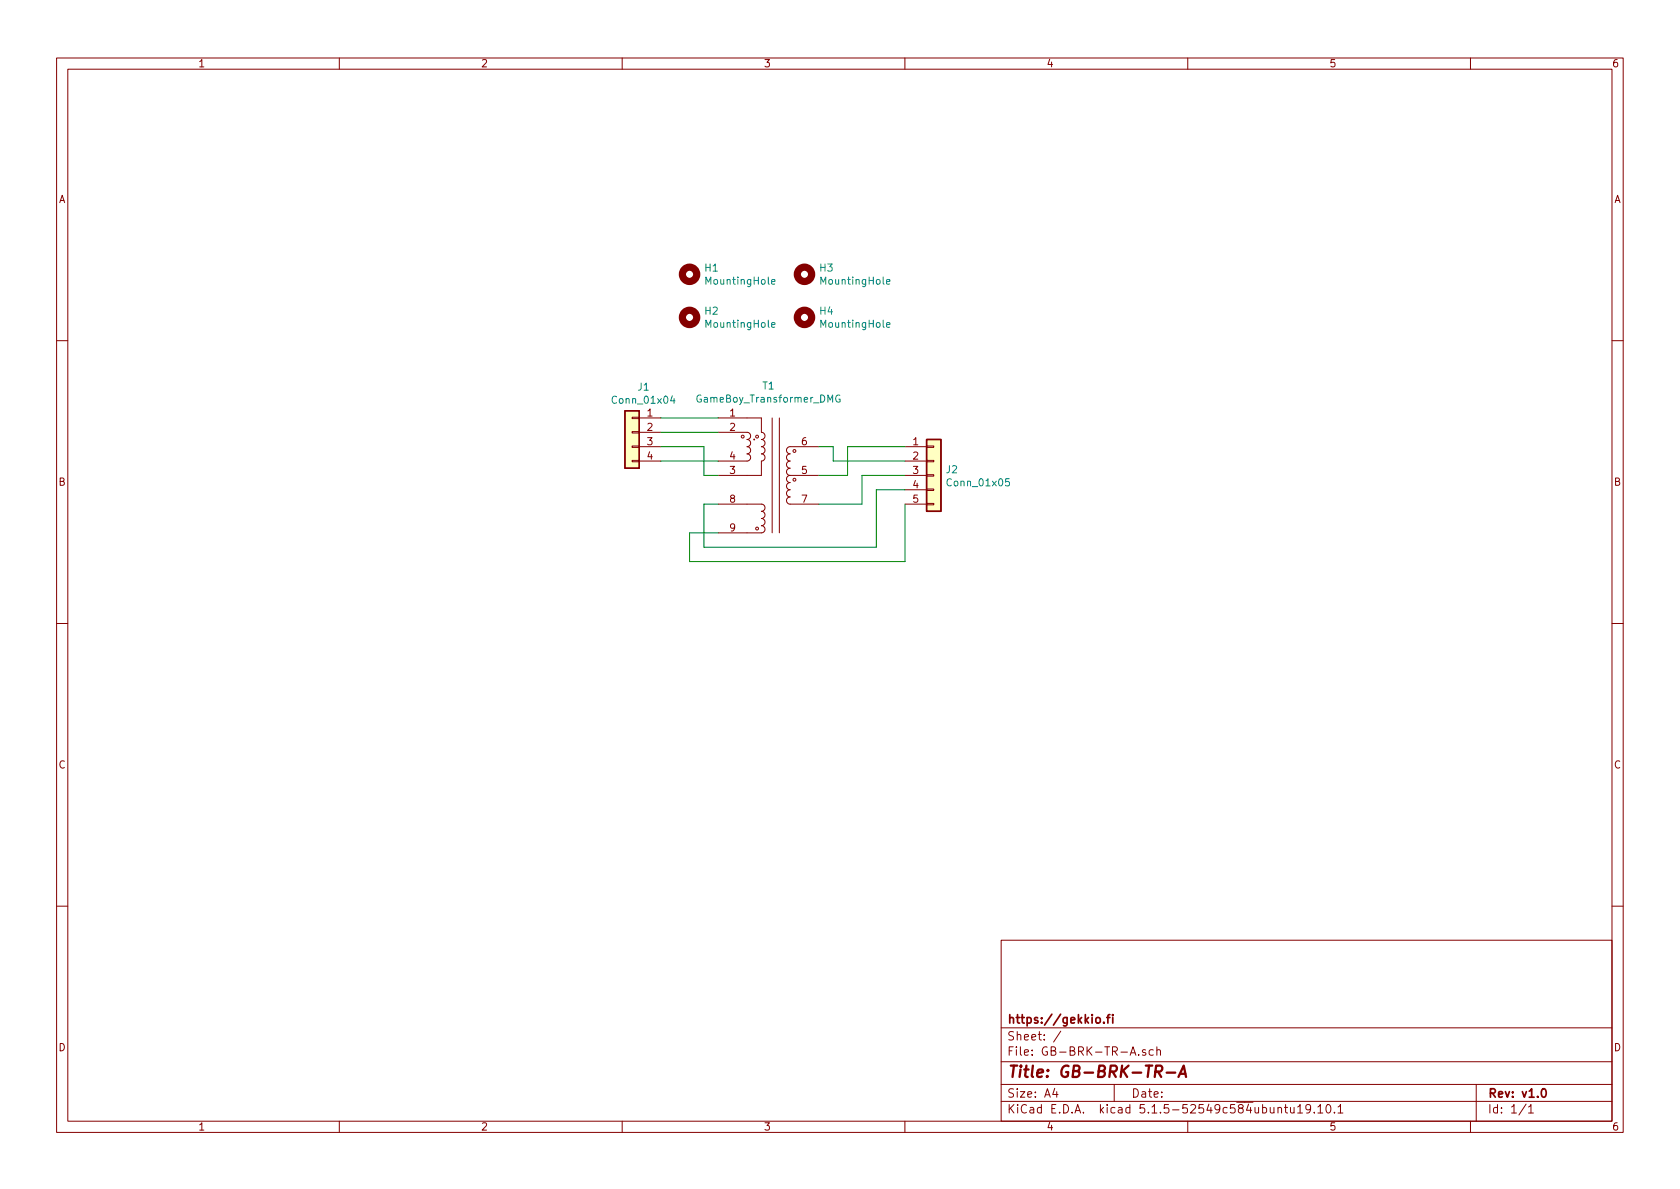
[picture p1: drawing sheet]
<svg xmlns="http://www.w3.org/2000/svg" width="297mm" height="210mm" viewBox="0 0 297 210" stroke-linecap="round" stroke-linejoin="round" font-family="sans-serif">
<g fill="none" stroke="#840000" stroke-width=".18">
<path d="M10 10.3h277v189.9h-277zM12 12.2h273v186.1h-273zM60 10.3v1.9M110 10.3v1.9M160 10.3v1.9M210 10.3v1.9M260 10.3v1.9M10 60.2h2M111.8 78.9h1.2v.2h-1.2zM111.8 73.8h1.2v.2h-1.2zM111.8 76.3h1.2v.3h-1.2zM113 73.9h3.8"/>
<path d="M113 76.4h3.8M113 79h3.8M127 76.4h5.1a.63 .63 0 0 1 .6 .7 .63 .63 0 0 1-.6 .6 .63 .63 0 0 1 .6 .7 .63 .63 0 0 1-.6 .6 .63 .63 0 0 1 .6 .6 .63 .63 0 0 1-.6 .7 .63 .63 0 0 1 .6 .6 .63 .63 0 0 1-.6 .6h-5.1M127 73.9h5.1M132.1 73.9h2.5zM134.6 73.9v2.5zM134.6 76.4a.63 .63 0 0 1 .7 .7 .63 .63 0 0 1-.7 .6 .63 .63 0 0 1 .7 .7 .63 .63 0 0 1-.7 .6 .63 .63 0 0 1 .7 .6 .63 .63 0 0 1-.7 .7 .63 .63 0 0 1 .7 .6 .63 .63 0 0 1-.7 .6M136.5 73.9v20.3M137.8 73.9v20.3M144.8 79h-5.1a.63 .63 0 0 0-.6 .6 .63 .63 0 0 0 .6 .7 .63 .63 0 0 0-.6 .6 .63 .63 0 0 0 .6 .6 .63 .63 0 0 0-.6 .7 .63 .63 0 0 0 .6 .6 .63 .63 0 0 0-.6 .6 .63 .63 0 0 0 .6 .7M160 79h3.8M163.8 78.9h1.3v.2h-1.3z"/>
<path d="M285 60.2h2M111.8 81.4h1.2v.3h-1.2zM113 81.5h3.8M127 84.1h5.1M127 89.1h5.1M127 94.2h5.1M132.1 94.2h2.5zM132.1 89.1h2.5zM132.1 84.1h2.5zM134.6 81.5v2.6zM134.6 89.1a.63 .63 0 0 1 .7 .7 .63 .63 0 0 1-.7 .6 .63 .63 0 0 1 .7 .7 .63 .63 0 0 1-.7 .6 .63 .63 0 0 1 .7 .6 .63 .63 0 0 1-.7 .7 .63 .63 0 0 1 .7 .6 .63 .63 0 0 1-.7 .6M139.7 84.1a.63 .63 0 0 0-.6 .6 .63 .63 0 0 0 .6 .6 .63 .63 0 0 0-.6 .7 .63 .63 0 0 0 .6 .6 .63 .63 0 0 0-.6 .6 .63 .63 0 0 0 .6 .7 .63 .63 0 0 0-.6 .6 .63 .63 0 0 0 .6 .6h5.1"/>
<path d="M139.7 84.1h5.1M160 81.5h3.8M160 84.1h3.8M160 89.1h3.8M160 86.6h3.8M163.8 89h1.3v.3h-1.3zM163.8 86.5h1.3v.2h-1.3zM163.8 81.4h1.3v.3h-1.3zM163.8 83.9h1.3v.3h-1.3zM10 110.3h2M285 110.3h2M10 160.2h2"/>
<path d="M177 166.3h108v32h-108zM285 160.2h2M60 198.3v1.9M110 198.3v1.9M160 198.3v1.9M177 194.8h108M177 191.8h108M177 187.8h108M177 181.8h108M186.5 192.5l-.4 1h1M186.8 193v1M187.6 182.3l-1.3 2"/>
<path d="M197 191.8v3M199.8 186.6l.5-1.5 .5 1.5M200 186.2h.7M201.3 186.5v.1M202.5 185.7l-.3-.1-.2 .2 .1 .2 .4 .2v.3h-.5M203.9 185.7l-.4-.1-.3 .3 .1 .6 .2 .1 .4-.1M204.5 185.7l.2-.1 .4 .1 .1 .9M204.5 185.1v1.5M210 198.3v1.9M226 196l.2-.2 .3 .1 .1 .9M227.1 195.8h.6M227.3 195.3v1.3l.4 .2"/>
<path d="M228.2 195.8v.9l.4 .1 .2-.1M228.8 195.8v1M229.4 195.8l.5-.5v1.5M229.4 196.8h.9M231.7 196l-.1 .2a.48 .48 0 0 1-.7-.1v-.6a.48 .48 0 0 1 .7-.1v.1a1.19 1.19 0 0 1-.2 1.2l-.4 .1M232.4 196.7v.1M233 195.8l.5-.5v1.5M233 196.8h.9M234.6 195.4l.2-.1a.8 .8 0 0 1 .5 .8 .8 .8 0 0 1-.5 .7 1 1 0 0 1-.2-1.4zM235.9 196.7v.1M236.6 195.8l.4-.5v1.5M236.6 196.8h.8"/>
<path d="M260 198.3v1.9M261 191.8v6.5M269.8 195.2l-1.2 2M270.3 195.8l.4-.5v1.5M270.3 196.8h.8"/>
<circle cx="131.3" cy="77.2" r=".25"/>
<circle cx="133.9" cy="77.2" r=".25"/>
<circle cx="140.5" cy="79.8" r=".25"/>
<circle cx="133.9" cy="93.5" r=".25"/>
<circle cx="140.5" cy="84.8" r=".25"/>
</g>
<path d="M195.7 179.9h.5M196.2 179.4l-.3 .2v1.3M196.7 179.4v.2M196.7 179.9v1M193.8 180.1l.2-.2 .5 .2v.7l-.3 .1-.4-.1zM195.2 180.8v.1M272.7 192.7l.2-.2a.81 .81 0 0 1 .6 .6 .81 .81 0 0 1-.3 .8l-.2 .1a.79 .79 0 0 1-.3-1.3z" fill="none" stroke="#840000" stroke-width=".3"/>
<path d="M204.3 189.5h.8a.56 .56 0 0 0 .4-.5 .56 .56 0 0 0-.3-.6h-.8l-.2 2M204.7 189.5l.6 .9M206.3 189.7h1.5M208.4 190.4l.9-2 .4 2M208.6 189.9h1" fill="none" stroke="#840000" stroke-width=".41"/>
<g fill="none" stroke="#840000" stroke-width="1.3">
<circle cx="121.9" cy="56.1" r="1.27"/>
<circle cx="121.9" cy="48.5" r="1.27"/>
<circle cx="142.2" cy="48.5" r="1.27"/>
<circle cx="142.2" cy="56.1" r="1.27"/>
</g>
<path d="M136.4 49.8l.6-.1v-.2l-.4-.1-.2 .2 .1 .6h.5M136.4 57.4l.6-.1v-.2l-.4-.1-.2 .2 .1 .6h.5M156.7 49.8l.7-.1-.1-.2-.4-.1-.2 .2 .1 .6h.5M156.7 57.4l.7-.1-.1-.2-.4-.1-.2 .2 .1 .6h.5M118.9 70l-.3 .9h.8M119.2 70.5v.8M148.5 69.9a.59 .59 0 0 0-.8 .6 .59 .59 0 0 0 .8 .6v-.5h-.2M178.4 84.7h-.6v.6l.2-.2 .4 .1v.6l-.1 .1-.5-.1" fill="none" stroke="#008484" stroke-width=".18"/>
<g fill="#ffffc2" stroke="#ffffc2" stroke-width=".18">
<path d="M110.5 72.6h2.5v10.2h-2.5z"/>
<path d="M163.8 77.7h2.6v12.7h-2.6z"/>
</g>
<path d="M110.5 72.6h2.5v10.2h-2.5zM163.8 77.7h2.6v12.7h-2.6z" fill="none" stroke="#840000" stroke-width=".25"/>
<circle cx="133.4" cy="77.7" r=".08" fill="#840000" stroke="#840000" stroke-width=".18"/>
<path d="M116.8 79h7.7v5.1h2.5M116.8 76.4h10.2M116.8 73.9h10.2M144.8 79h2.5v2.5h12.7M160 79h-10.1v5.1h-5.1M116.8 81.5h10.2M160 84.1h-7.6v5h-7.6M160 89.1v10.2h-38.1v-5.1h5.1M160 86.6h-5.1v10.2h-30.4v-7.7h2.5" fill="none" stroke="#008400" stroke-width=".18"/>
<text font-size="2.8" fill="#840000" x="178" y="190.5">Title: GB-BRK-TR-A</text>
<g font-size="2.1" fill="#840000">
<text x="178" y="184">Sheet: /</text>
<text x="178" y="181">https://gekkio.fi</text>
<text x="178" y="186.7">File: GB-BRK-TR-A.sch</text>
<text x="178" y="196.9">KiCad E.D.A. kicad 5.1.5-52549c584ubuntu19.10.1</text>
<text x="178" y="194.1">Size: A4</text>
<text x="200" y="194.1">Date:</text>
<text x="263" y="194.1">Rev: v1.0</text>
<text x="263" y="196.9">Id: 1/1</text>
</g>
<g font-size="1.8" fill="#840000">
<text x="35" y="11.9">1</text>
<text x="85" y="11.9">2</text>
<text x="135" y="11.9">3</text>
<text x="185" y="11.9">4</text>
<text x="235" y="11.9">5</text>
<text x="285" y="11.9">6</text>
<text x="10.4" y="35.9">A</text>
<text x="285.4" y="35.9">A</text>
<text x="114.5" y="73.7">1</text>
<text x="114.5" y="76.2">2</text>
<text x="129.1" y="73.7">1</text>
<text x="129.1" y="76.2">2</text>
<text x="114.5" y="78.7">3</text>
<text x="114.5" y="81.3">4</text>
<text x="129.1" y="83.8">3</text>
<text x="129.1" y="81.3">4</text>
<text x="141.8" y="83.8">5</text>
<text x="141.8" y="78.7">6</text>
<text x="161.4" y="78.7">1</text>
<text x="161.4" y="81.3">2</text>
<text x="161.4" y="83.8">3</text>
<text x="10.4" y="85.9">B</text>
<text x="129.1" y="88.9">8</text>
<text x="141.8" y="88.9">7</text>
<text x="161.4" y="86.4">4</text>
<text x="161.4" y="88.9">5</text>
<text x="285.4" y="85.9">B</text>
<text x="129.1" y="94">9</text>
<text x="10.4" y="135.9">C</text>
<text x="285.4" y="135.9">C</text>
<text x="10.4" y="185.9">D</text>
<text x="285.4" y="185.9">D</text>
<text x="35" y="199.9">1</text>
<text x="85" y="199.9">2</text>
<text x="135" y="199.9">3</text>
<text x="185" y="199.9">4</text>
<text x="235" y="199.9">5</text>
<text x="285" y="199.9">6</text>
</g>
<g font-size="1.8" fill="#008484">
<text x="124.7" y="48">H1</text>
<text x="125" y="50.3">MountingHole</text>
<text x="145" y="48">H3</text>
<text x="145.3" y="50.3">MountingHole</text>
<text x="124.7" y="55.6">H2</text>
<text x="125" y="58">MountingHole</text>
<text x="145" y="55.6">H4</text>
<text x="145.3" y="58">MountingHole</text>
<text x="108.6" y="71.4">Conn_01x04</text>
<text x="112.8" y="69.1">J1</text>
<text x="123.5" y="71.2">GameBoy_Transformer_DMG</text>
<text x="134.9" y="68.9">T1</text>
<text x="167.3" y="83.7">J2</text>
<text x="167.8" y="86">Conn_01x05</text>
</g>
</svg>
